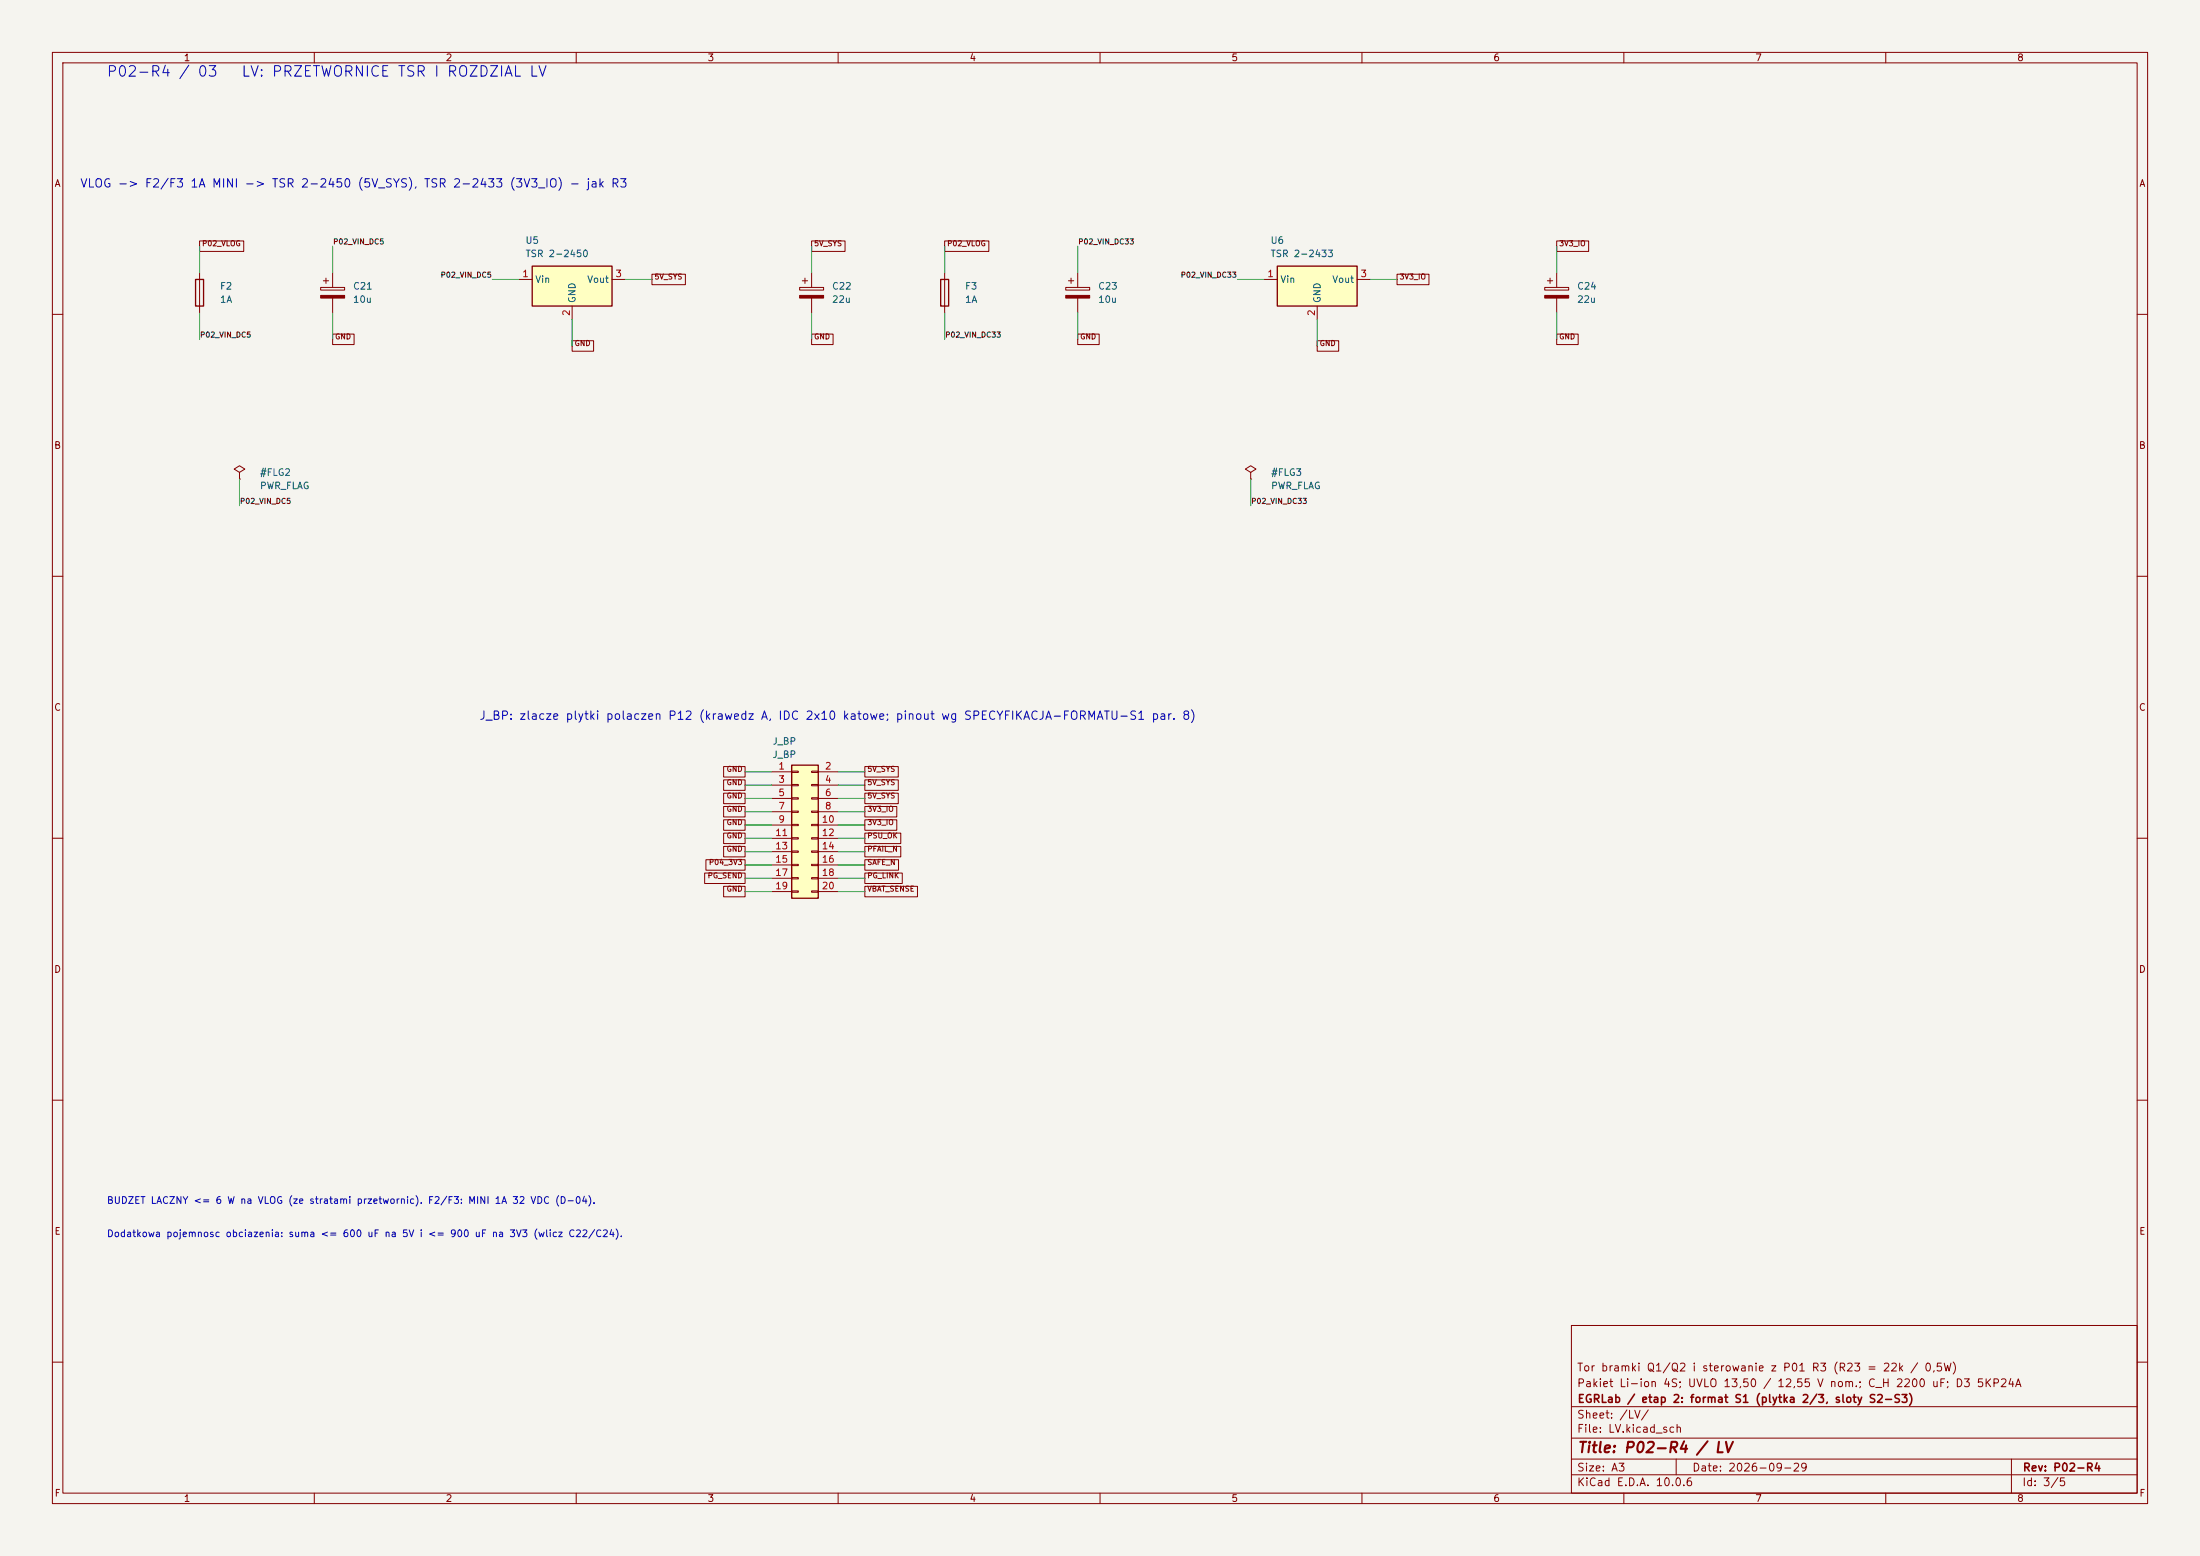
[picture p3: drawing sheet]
<svg xmlns="http://www.w3.org/2000/svg" width="420mm" height="297mm" viewBox="0 0 420 297" stroke-linecap="round" stroke-linejoin="round" font-family="sans-serif">
<path d="M0 0h420v297h-420z" fill="#f5f4ef" stroke="#f5f4ef" stroke-width=".19"/>
<g fill="none" stroke="#840000" stroke-width=".19">
<path d="M10 10h400v277h-400zM12 12h396v273h-396zM60 10v2M110 10v2M160 10v2M210 10v2M260 10v2M310 10v2M360 10v2M152.7 54.9h4.5v.5h-4.5zM153.2 53.6h1M153.7 53.1v1"/>
<path d="M154.9 52.1v2.8M154.9 56.9v2.8M10 60h2M408 60h2M10 110h2M408 110h2M10 160h2M408 160h2M10 210h2M408 210h2M300 253h108v32h-108zM10 260h2"/>
<path d="M300 278.5h108M300 274.5h108M300 268.5h108M320 278.5v3M384 278.5v6.5M408 260h2M60 285v2M110 285v2M160 285v2M210 285v2M260 285v2M300 281.5h108"/>
<path d="M310 285v2M360 285v2"/>
</g>
<path d="M152.7 56.4h4.5v.5h-4.5z" fill="#840000" stroke="#840000" stroke-width=".19"/>
<path d="M151.1 146.1h5.1v25.4h-5.1z" fill="#ffffc2"/>
<path d="M151.1 146.1h5.1v25.4h-5.1z" fill="none" stroke="#840000" stroke-width=".25"/>
<g fill="none" stroke="#840000" stroke-width=".19">
<path d="M238.8 90.2l1-.7-1-.6-1.1 .6 1.1 .7v1.2M238.8 91.4h.1M147.3 147.3h3.8M147.3 149.9h3.8M147.3 152.4h3.8M147.3 154.9h3.8M147.3 157.5h3.8M151.1 147.2h1.3v.2h-1.3zM151.1 149.7h1.3v.3h-1.3zM151.1 152.3h1.3v.2h-1.3zM151.1 154.8h1.3v.3h-1.3zM151.1 157.4h1.3v.2h-1.3z"/>
<path d="M151.1 159.9h1.3v.2h-1.3zM154.9 147.2h1.3v.2h-1.3zM154.9 149.7h1.3v.3h-1.3zM154.9 152.3h1.3v.2h-1.3zM154.9 154.8h1.3v.3h-1.3zM154.9 157.4h1.3v.2h-1.3zM154.9 159.9h1.3v.2h-1.3zM156.2 147.3h3.8M156.2 149.9h3.8M156.2 152.4h3.8M156.2 154.9h3.8M156.2 157.5h3.8"/>
<path d="M147.3 160h3.8M147.3 162.6h3.8M147.3 165.1h3.8M147.3 167.6h3.8M147.3 170.2h3.8M151.1 162.4h1.3v.3h-1.3zM151.1 165h1.3v.2h-1.3zM151.1 167.5h1.3v.3h-1.3zM151.1 170.1h1.3v.2h-1.3zM154.9 162.4h1.3v.3h-1.3zM154.9 165h1.3v.2h-1.3zM154.9 167.5h1.3v.3h-1.3z"/>
<path d="M154.9 170.1h1.3v.2h-1.3zM156.2 160h3.8M156.2 162.6h3.8M156.2 165.1h3.8M156.2 167.6h3.8M156.2 170.2h3.8"/>
</g>
<path d="M243.8 50.8h15.3v7.6h-15.3z" fill="#ffffc2"/>
<path d="M37.3 53.3h1.6v5.1h-1.6zM179.6 53.3h1.5v5.1h-1.5zM243.8 50.8h15.3v7.6h-15.3z" fill="none" stroke="#840000" stroke-width=".25"/>
<g fill="none" stroke="#840000" stroke-width=".19">
<path d="M38.1 52.1v7.6M61.2 54.9h4.6v.5h-4.6zM61.7 53.6h1M62.2 53.1v1M63.5 52.1v2.8M63.5 56.9v2.8M180.3 52.1v7.6M203.5 54.9h4.5v.5h-4.5zM204 53.6h1M204.5 53.1v1M205.7 52.1v2.8M205.7 56.9v2.8"/>
<path d="M241.3 53.3h2.5M251.5 58.4v2.6M259.1 53.3h2.5M294.9 54.9h4.6v.5h-4.6zM295.4 53.6h1M295.9 53.1v1M297.2 52.1v2.8M297.2 56.9v2.8M45.7 90.2l1-.7-1-.6-1 .6 1 .7v1.2M45.7 91.4h.1"/>
</g>
<g fill="#840000" stroke="#840000" stroke-width=".19">
<path d="M294.9 56.4h4.6v.5h-4.6z"/>
<path d="M203.5 56.4h4.5v.5h-4.5z"/>
<path d="M61.2 56.4h4.6v.5h-4.6z"/>
</g>
<path d="M101.6 50.8h15.2v7.6h-15.2z" fill="#ffffc2"/>
<path d="M101.6 50.8h15.2v7.6h-15.2z" fill="none" stroke="#840000" stroke-width=".25"/>
<g fill="none" stroke="#840000" stroke-width=".19">
<path d="M38.1 46h8.4v2h-8.4zM99.1 53.3h2.5M109.2 58.4v2.6M116.8 53.3h2.6M124.5 52.3h6.3v2h-6.3zM154.9 46h6.4v2h-6.4zM180.3 46h8.5v2h-8.5zM266.7 52.3h6.1v2h-6.1zM297.2 46h6.1v2h-6.1zM63.5 63.8h4.1v2h-4.1zM109.2 65h4.1v2h-4.1zM154.9 63.8h4.1v2h-4.1z"/>
<path d="M205.7 63.8h4.1v2h-4.1zM251.5 65h4.1v2h-4.1zM297.2 63.8h4.1v2h-4.1zM138.1 146.3h4.1v2h-4.1zM138.1 148.9h4.1v2h-4.1zM138.1 153.9h4.1v2h-4.1zM138.1 159h4.1v2h-4.1zM138.1 151.4h4.1v2h-4.1zM138.1 156.5h4.1v2h-4.1zM165.1 148.9h6.4v2h-6.4zM165.1 151.4h6.4v2h-6.4zM165.1 153.9h6.1v2h-6.1z"/>
<path d="M165.1 156.5h6.1v2h-6.1zM165.1 159h6.9v2h-6.9zM165.1 146.3h6.4v2h-6.4zM134.5 166.6h7.7v2h-7.7zM134.8 164.1h7.4v2h-7.4zM138.1 161.6h4.1v2h-4.1zM138.1 169.2h4.1v2h-4.1zM165.1 166.6h7.1v2h-7.1zM165.1 164.1h6.4v2h-6.4zM165.1 169.2h10.1v2h-10.1zM165.1 161.6h6.9v2h-6.9z"/>
</g>
<g fill="none" stroke="#009600" stroke-width=".19">
<path d="M38.1 47v5.1M38.1 59.7v5.1M63.5 47v5.1M63.5 59.7v5.1M94 53.3h5.1M119.4 53.3h5.1M154.9 47v5.1M154.9 59.7v5.1M180.3 47v5.1M180.3 59.7v5.1M205.7 47v5.1M205.7 59.7v5.1"/>
<path d="M236.2 53.3h5.1M261.6 53.3h5.1M297.2 47v5.1M297.2 59.7v5.1M109.2 61v5M251.5 61v5M45.7 91.4v5.1M238.8 91.4v5.1M142.2 152.4h5.1M142.2 154.9h5.1M142.2 157.5h5.1M142.2 149.9h5.1"/>
<path d="M142.2 147.3h5.1M160 152.4h5.1M160 154.9h5.1M160 157.5h5.1M160 149.9h5.1M160 147.3h5.1M142.2 160h5.1M142.2 162.6h5.1M142.2 165.1h5.1M142.2 167.6h5.1M142.2 170.2h5.1M160 160h5.1"/>
<path d="M160 162.6h5.1M160 165.1h5.1M160 167.6h5.1M160 170.2h5.1"/>
</g>
<g font-size="2" fill="#0000c2">
<text x="20.2" y="15.1">P02-R4 / 03</text>
<text x="45.9" y="15.1">LV: PRZETWORNICE TSR I ROZDZIAL LV</text>
</g>
<text font-size="2" fill="#840000" x="301" y="277.8">Title: P02-R4 / LV</text>
<g font-size="1.6" fill="#0000c2">
<text x="15.2" y="36.2">VLOG -&gt; F2/F3 1A MINI -&gt; TSR 2-2450 (5V_SYS), TSR 2-2433 (3V3_IO) - jak R3</text>
<text x="91.4" y="137.8">J_BP: zlacze plytki polaczen P12 (krawedz A, IDC 2x10 katowe; pinout wg SPECYFIKACJA-FORMATU-S1 par. 8)</text>
</g>
<g font-size="1.5" fill="#840000">
<text x="300.9" y="262.1">Tor bramki Q1/Q2 i sterowanie z P01 R3 (R23 = 22k / 0,5W)</text>
<text x="300.9" y="265.1">Pakiet Li-ion 4S; UVLO 13,50 / 12,55 V nom.; C_H 2200 uF; D3 5KP24A</text>
<text x="301" y="268.1">EGRLab / etap 2: format S1 (plytka 2/3, sloty S2-S3)</text>
<text x="300.9" y="273.8">File: LV.kicad_sch</text>
<text x="300.9" y="271.1">Sheet: /LV/</text>
<text x="300.9" y="281.2">Size: A3</text>
<text x="322.9" y="281.2">Date: 2026-09-29</text>
<text x="386" y="281.2">Rev: P02-R4</text>
<text x="300.9" y="284">KiCad E.D.A. 10.0.6</text>
<text x="385.9" y="284">Id: 3/5</text>
</g>
<g font-size="1.3" fill="#840000">
<text x="35" y="12">1</text>
<text x="85" y="12">2</text>
<text x="135" y="12">3</text>
<text x="185" y="12">4</text>
<text x="235" y="12">5</text>
<text x="285" y="12">6</text>
<text x="335" y="12">7</text>
<text x="385" y="12">8</text>
<text x="10.3" y="36">A</text>
<text x="408.3" y="36">A</text>
<text x="10.2" y="86">B</text>
<text x="408.2" y="86">B</text>
<text x="10.2" y="136">C</text>
<text x="408.2" y="136">C</text>
<text x="10.2" y="186">D</text>
<text x="408.2" y="186">D</text>
<text x="10.3" y="236">E</text>
<text x="408.3" y="236">E</text>
<text x="10.3" y="286">F</text>
<text x="35" y="287">1</text>
<text x="85" y="287">2</text>
<text x="135" y="287">3</text>
<text x="185" y="287">4</text>
<text x="235" y="287">5</text>
<text x="285" y="287">6</text>
<text x="335" y="287">7</text>
<text x="385" y="287">8</text>
<text x="408.3" y="286">F</text>
</g>
<g font-size="1.3" fill="#006464">
<text x="100.2" y="46.8">U5</text>
<text x="242.4" y="46.8">U6</text>
<text x="100.2" y="49.4">TSR 2-2450</text>
<text x="242.4" y="49.4">TSR 2-2433</text>
<text x="41.9" y="55.6">F2</text>
<text x="41.9" y="58.1">1A</text>
<text x="67.3" y="55.6">C21</text>
<text x="67.3" y="58.1">10u</text>
<text x="102.1" y="54.3">Vin</text>
<text x="110.2" y="57.9" transform="rotate(-90 110.2 57.9)">GND</text>
<text x="112" y="54.3">Vout</text>
<text x="158.7" y="55.6">C22</text>
<text x="158.7" y="58.1">22u</text>
<text x="184.1" y="55.6">F3</text>
<text x="184.1" y="58.1">1A</text>
<text x="209.5" y="55.6">C23</text>
<text x="209.5" y="58.1">10u</text>
<text x="244.3" y="54.3">Vin</text>
<text x="252.4" y="57.9" transform="rotate(-90 252.4 57.9)">GND</text>
<text x="254.2" y="54.3">Vout</text>
<text x="301" y="55.6">C24</text>
<text x="301" y="58.1">22u</text>
<text x="49.5" y="91.1">#FLG2</text>
<text x="49.5" y="93.7">PWR_FLAG</text>
<text x="242.6" y="91.1">#FLG3</text>
<text x="242.6" y="93.7">PWR_FLAG</text>
<text x="147.4" y="142.4">J_BP</text>
<text x="147.4" y="145">J_BP</text>
</g>
<g font-size="1.3" fill="#a90000">
<text x="99.6" y="53.2">1</text>
<text x="117.4" y="53.2">3</text>
<text x="241.8" y="53.2">1</text>
<text x="259.6" y="53.2">3</text>
<text x="109.1" y="60.4" transform="rotate(-90 109.1 60.4)">2</text>
<text x="251.3" y="60.4" transform="rotate(-90 251.3 60.4)">2</text>
<text x="148.5" y="147.2">1</text>
<text x="148.5" y="149.7">3</text>
<text x="157.4" y="147.2">2</text>
<text x="157.4" y="149.7">4</text>
<text x="148.5" y="152.3">5</text>
<text x="148.5" y="154.8">7</text>
<text x="157.4" y="152.3">6</text>
<text x="157.4" y="154.8">8</text>
<text x="147.9" y="159.9">11</text>
<text x="148.5" y="157.3">9</text>
<text x="156.8" y="157.3">10</text>
<text x="156.8" y="159.9">12</text>
<text x="147.9" y="162.4">13</text>
<text x="147.9" y="165">15</text>
<text x="147.9" y="167.5">17</text>
<text x="156.8" y="162.4">14</text>
<text x="156.8" y="165">16</text>
<text x="156.8" y="167.5">18</text>
<text x="147.9" y="170">19</text>
<text x="156.8" y="170">20</text>
</g>
<g font-size="1.3" fill="#0000c2">
<text x="20.3" y="230.1">BUDZET LACZNY &lt;= 6 W na VLOG (ze stratami przetwornic). F2/F3: MINI 1A 32 VDC (D-04).</text>
<text x="20.3" y="236.4">Dodatkowa pojemnosc obciazenia: suma &lt;= 600 uF na 5V i &lt;= 900 uF na 3V3 (wlicz C22/C24).</text>
</g>
<g font-size="1" fill="#840000">
<text x="38.5" y="47.2">P02_VLOG</text>
<text x="155.3" y="47.2">5V_SYS</text>
<text x="180.7" y="47.2">P02_VLOG</text>
<text x="297.6" y="47.2">3V3_IO</text>
<text x="124.8" y="53.6">5V_SYS</text>
<text x="267.1" y="53.6">3V3_IO</text>
<text x="63.9" y="65">GND</text>
<text x="155.3" y="65">GND</text>
<text x="206.1" y="65">GND</text>
<text x="297.6" y="65">GND</text>
<text x="109.6" y="66.3">GND</text>
<text x="251.8" y="66.3">GND</text>
<text x="138.6" y="147.6">GND</text>
<text x="165.5" y="147.6">5V_SYS</text>
<text x="138.6" y="150.1">GND</text>
<text x="138.6" y="155.2">GND</text>
<text x="138.6" y="152.6">GND</text>
<text x="165.5" y="150.1">5V_SYS</text>
<text x="165.5" y="152.6">5V_SYS</text>
<text x="165.5" y="155.2">3V3_IO</text>
<text x="138.6" y="160.3">GND</text>
<text x="138.6" y="157.7">GND</text>
<text x="165.5" y="157.7">3V3_IO</text>
<text x="165.5" y="160.3">PSU_OK</text>
<text x="135" y="167.9">PG_SEND</text>
<text x="135.2" y="165.3">P04_3V3</text>
<text x="138.6" y="162.8">GND</text>
<text x="165.5" y="167.9">PG_LINK</text>
<text x="165.5" y="165.3">SAFE_N</text>
<text x="165.5" y="162.8">PFAIL_N</text>
<text x="138.6" y="170.4">GND</text>
<text x="165.5" y="170.4">VBAT_SENSE</text>
</g>
<g font-size="1" fill="#0f0f0f">
<text x="63.5" y="46.9">P02_VIN_DC5</text>
<text x="205.7" y="46.9">P02_VIN_DC33</text>
<text x="84" y="53.2">P02_VIN_DC5</text>
<text x="225.3" y="53.2">P02_VIN_DC33</text>
<text x="38.1" y="64.7">P02_VIN_DC5</text>
<text x="180.3" y="64.7">P02_VIN_DC33</text>
<text x="45.7" y="96.4">P02_VIN_DC5</text>
<text x="238.8" y="96.4">P02_VIN_DC33</text>
</g>
</svg>
